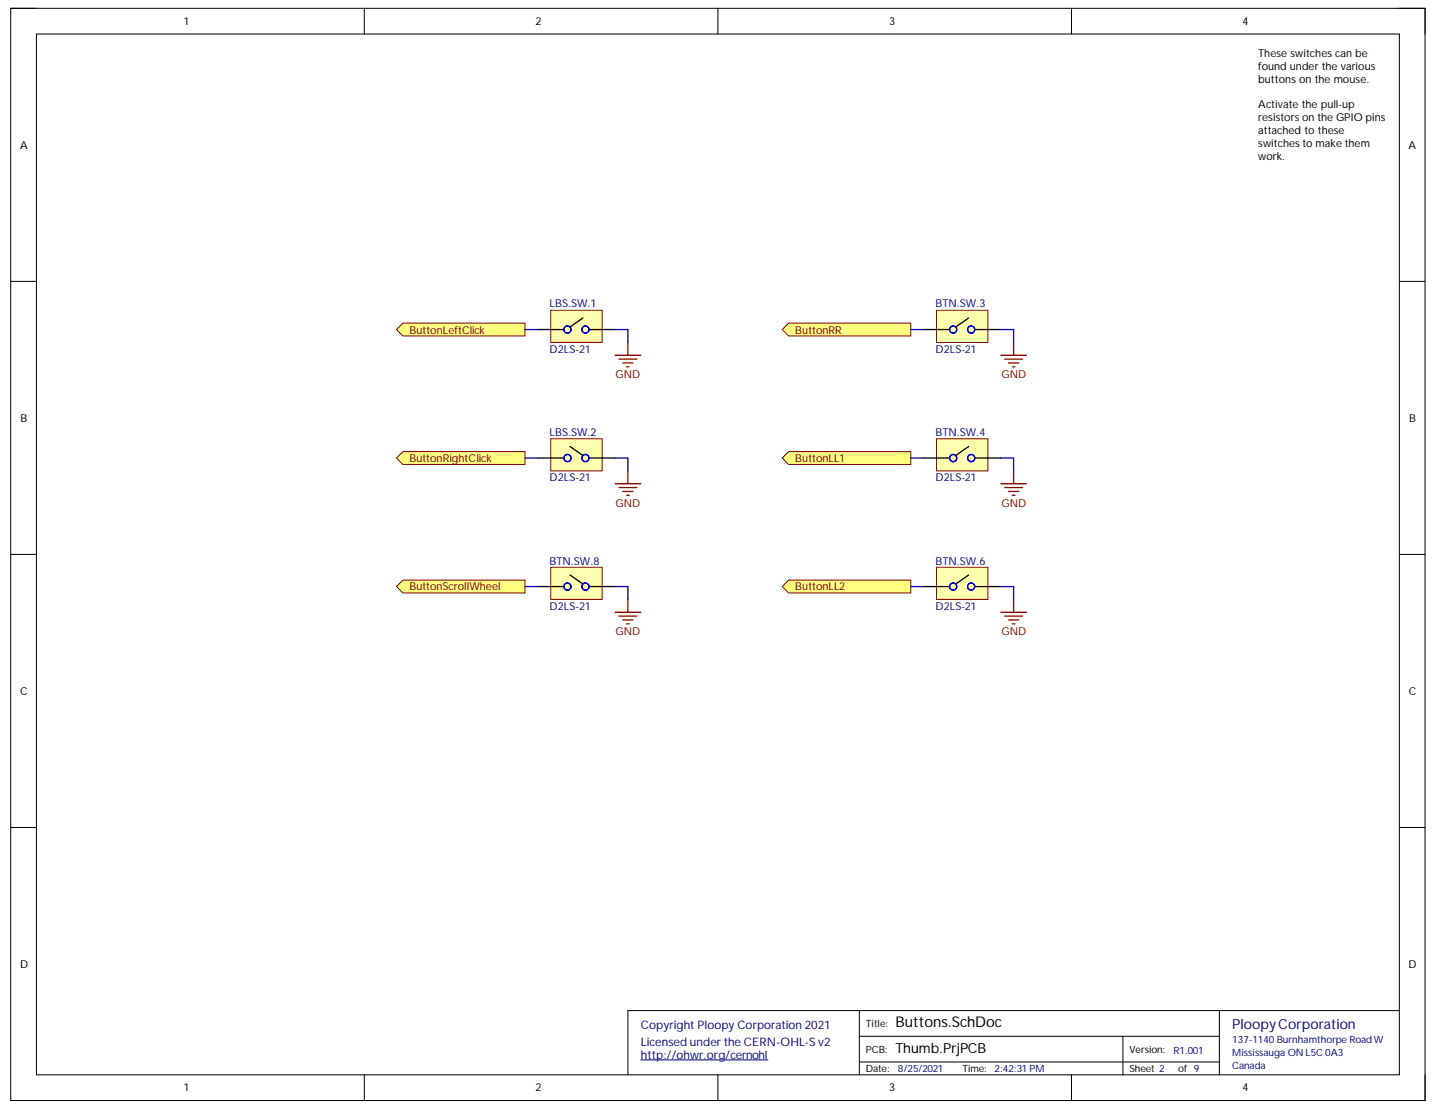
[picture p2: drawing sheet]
<svg xmlns="http://www.w3.org/2000/svg" width="279mm" height="216mm" viewBox="0 0 279 216" stroke-linecap="round" stroke-linejoin="round" font-family="sans-serif">
<path d="M2.1 1.6h275v212.5h-275z" fill="none" stroke="#000" stroke-width=".19"/>
<path d="M7.1 6.6h265v202.5h-265z" fill-rule="evenodd" fill="#fff"/>
<g fill="none" stroke="#000" stroke-width=".19">
<path d="M2.1 1.6h5M7.1 6.6h265v202.5h-265zM70.8 1.6v5M139.6 1.6v5M208.3 1.6v5M272.1 1.6h5v5M2.1 54.7h5M272.1 54.7h5M2.1 107.8h5M272.1 107.8h5M2.1 160.9h5M272.1 160.9h5"/>
<path d="M167.1 196.6v12.5M237.1 196.6v12.5M272.1 196.6h-150v12.5M70.8 209.1v5M139.6 209.1v5M167.1 201.6h70M167.1 206.6h70M208.3 209.1v5M218.3 201.6v7.5M277.1 209.1v5"/>
</g>
<path d="M124.6 206.2h24.7" fill="none" stroke="#000080" stroke-width=".19"/>
<path d="M107.1 60.4h10v6.2h-10z" fill-rule="evenodd" fill="#ffffb0"/>
<path d="M107.1 60.4h10v6.2h-10z" fill="none" stroke="#800000" stroke-width=".19"/>
<path d="M104.6 64.1h5M113.3 61.8l-2.5 1.8M114.6 64.1h5" fill="none" stroke="#000" stroke-width=".25"/>
<g fill="none" stroke="#00f" stroke-width=".25">
<circle cx="110.3" cy="64.1" r=".69"/>
<circle cx="113.8" cy="64.1" r=".69"/>
</g>
<path d="M107.1 85.3h10v6.3h-10z" fill-rule="evenodd" fill="#ffffb0"/>
<path d="M107.1 85.3h10v6.3h-10z" fill="none" stroke="#800000" stroke-width=".19"/>
<path d="M104.6 89.1h5M110.8 86.8l2.5 1.8M114.6 89.1h5" fill="none" stroke="#000" stroke-width=".25"/>
<g fill="none" stroke="#00f" stroke-width=".25">
<circle cx="110.3" cy="89.1" r=".69"/>
<circle cx="113.8" cy="89.1" r=".69"/>
</g>
<path d="M244.6 9.1h25v50h-25z" fill-rule="evenodd" fill="#fff"/>
<path d="M244.6 9.1h25v50h-25z" fill="none" stroke="#fff" stroke-width=".19"/>
<path d="M119.6 69.1h5M120.3 69.8h3.5M121.1 70.6h2M121.8 71.3h.5M122.1 66.6v2.5M119.6 94.1h5M120.3 94.8h3.5M121.1 95.6h2M121.8 96.3h.5M122.1 91.6v2.5" fill="none" stroke="#800000" stroke-width=".25"/>
<path d="M78.3 62.8h23.8v2.5h-23.8l-1.2-1.2z" fill-rule="evenodd" fill="#ffff80"/>
<path d="M78.3 62.8h23.8v2.5h-23.8l-1.2-1.2z" fill="none" stroke="#800000" stroke-width=".19"/>
<path d="M77.1 89.1l1.2-1.3h23.8v2.5h-23.8z" fill-rule="evenodd" fill="#ffff80"/>
<path d="M77.1 89.1l1.2-1.3h23.8v2.5h-23.8z" fill="none" stroke="#800000" stroke-width=".19"/>
<path d="M78.3 112.8h23.8v2.5h-23.8l-1.2-1.2z" fill-rule="evenodd" fill="#ffff80"/>
<path d="M78.3 112.8h23.8v2.5h-23.8l-1.2-1.2z" fill="none" stroke="#800000" stroke-width=".19"/>
<path d="M152.1 89.1l1.2-1.3h23.8v2.5h-23.8z" fill-rule="evenodd" fill="#ffff80"/>
<path d="M152.1 89.1l1.2-1.3h23.8v2.5h-23.8z" fill="none" stroke="#800000" stroke-width=".19"/>
<path d="M152.1 64.1l1.2-1.2h23.8v2.4h-23.8z" fill-rule="evenodd" fill="#ffff80"/>
<path d="M152.1 64.1l1.2-1.2h23.8v2.4h-23.8z" fill="none" stroke="#800000" stroke-width=".19"/>
<path d="M153.3 112.8h23.8v2.5h-23.8l-1.2-1.2z" fill-rule="evenodd" fill="#ffff80"/>
<path d="M153.3 112.8h23.8v2.5h-23.8l-1.2-1.2z" fill="none" stroke="#800000" stroke-width=".19"/>
<path d="M182.1 110.3h10v6.3h-10z" fill-rule="evenodd" fill="#ffffb0"/>
<path d="M182.1 110.3h10v6.3h-10z" fill="none" stroke="#800000" stroke-width=".19"/>
<path d="M179.6 114.1h5M188.3 111.8l-2.5 1.8M189.6 114.1h5" fill="none" stroke="#000" stroke-width=".25"/>
<g fill="none" stroke="#00f" stroke-width=".25">
<circle cx="185.3" cy="114.1" r=".69"/>
<circle cx="188.8" cy="114.1" r=".69"/>
</g>
<path d="M194.6 119.1h5M195.3 119.8h3.5M197.1 116.6v2.5M196.1 120.6h2M196.8 121.3h.5" fill="none" stroke="#800000" stroke-width=".25"/>
<path d="M107.1 110.3h10v6.3h-10z" fill-rule="evenodd" fill="#ffffb0"/>
<path d="M107.1 110.3h10v6.3h-10z" fill="none" stroke="#800000" stroke-width=".19"/>
<path d="M104.6 114.1h5M110.8 111.8l2.5 1.8M114.6 114.1h5" fill="none" stroke="#000" stroke-width=".25"/>
<g fill="none" stroke="#00f" stroke-width=".25">
<circle cx="110.3" cy="114.1" r=".69"/>
<circle cx="113.8" cy="114.1" r=".69"/>
</g>
<path d="M119.6 119.1h5M120.3 119.8h3.5M122.1 116.6v2.5M121.1 120.6h2M121.8 121.3h.5" fill="none" stroke="#800000" stroke-width=".25"/>
<path d="M182.1 60.4h10v6.2h-10z" fill-rule="evenodd" fill="#ffffb0"/>
<path d="M182.1 60.4h10v6.2h-10z" fill="none" stroke="#800000" stroke-width=".19"/>
<path d="M179.6 64.1h5M188.3 61.8l-2.5 1.8M189.6 64.1h5" fill="none" stroke="#000" stroke-width=".25"/>
<g fill="none" stroke="#00f" stroke-width=".25">
<circle cx="185.3" cy="64.1" r=".69"/>
<circle cx="188.8" cy="64.1" r=".69"/>
</g>
<path d="M194.6 69.1h5M195.3 69.8h3.5M196.1 70.6h2M196.8 71.4h.5M197.1 66.6v2.5" fill="none" stroke="#800000" stroke-width=".25"/>
<path d="M182.1 85.3h10v6.3h-10z" fill-rule="evenodd" fill="#ffffb0"/>
<path d="M182.1 85.3h10v6.3h-10z" fill="none" stroke="#800000" stroke-width=".19"/>
<path d="M179.6 89.1h5M188.3 86.8l-2.5 1.8M189.6 89.1h5" fill="none" stroke="#000" stroke-width=".25"/>
<g fill="none" stroke="#00f" stroke-width=".25">
<circle cx="185.3" cy="89.1" r=".69"/>
<circle cx="188.8" cy="89.1" r=".69"/>
</g>
<path d="M194.6 94.1h5M195.3 94.8h3.5M196.1 95.6h2M196.8 96.3h.5M197.1 91.6v2.5" fill="none" stroke="#800000" stroke-width=".25"/>
<path d="M102.1 64.1h2.5M119.6 64.1h2.5v2.5M177.1 64.1h2.5M194.6 64.1h2.5v2.5M102.1 89.1h2.5M119.6 89.1h2.5v2.5M177.1 89.1h2.5M194.6 89.1h2.5v2.5M102.1 114.1h2.5M119.6 114.1h2.5v2.5M177.1 114.1h2.5M194.6 114.1h2.5v2.5" fill="none" stroke="#000080" stroke-width=".25"/>
<text font-size="2.9" x="174.1" y="199.8">Buttons.SchDoc</text>
<text font-size="2.7" fill="#000080" x="239.6" y="200.1">PloopyCorporation</text>
<text font-size="2.7" x="174.1" y="204.8">Thumb.PrjPCB</text>
<g font-size="2.3" fill="#000080">
<text x="124.6" y="200.2">Copyright Ploopy Corporation 2021</text>
<text x="124.6" y="203.4">Licensed underthe CERN-OHL-S v2</text>
<text x="124.6" y="205.9">http://ohwr.org/cernohl</text>
</g>
<g font-size="2.1">
<text x="35.7" y="4.8">1</text>
<text x="104.1" y="4.8">2</text>
<text x="172.9" y="4.8">3</text>
<text x="241.6" y="4.8">4</text>
<text x="244.6" y="11.1">These switches can be</text>
<text x="244.6" y="13.6">found under the various</text>
<text x="244.6" y="16.1">buttons on the mouse.</text>
<text x="244.6" y="21.1">Activate the pull-up</text>
<text x="244.6" y="23.6">resistorson the GPIO pins</text>
<text x="3.9" y="28.9">A</text>
<text x="244.6" y="26.1">attached to these</text>
<text x="244.6" y="28.6">switchesto make them</text>
<text x="273.8" y="28.9">A</text>
<text x="244.6" y="31.1">work.</text>
<text x="4" y="82">B</text>
<text x="274" y="82">B</text>
<text x="3.9" y="135.2">C</text>
<text x="273.9" y="135.2">C</text>
<text x="3.9" y="188.3">D</text>
<text x="273.8" y="188.3">D</text>
<text x="35.7" y="212.3">1</text>
<text x="104.1" y="212.3">2</text>
<text x="172.9" y="212.3">3</text>
<text x="241.6" y="212.3">4</text>
</g>
<g font-size="2.1" fill="#000080">
<text x="106.8" y="59.8">LBS.SW.1</text>
<text x="181.9" y="59.8">BTN.SW.3</text>
<text x="106.8" y="68.6">D2LS-21</text>
<text x="181.9" y="68.6">D2LS-21</text>
<text x="106.8" y="84.8">LBS.SW.2</text>
<text x="181.9" y="84.8">BTN.SW.4</text>
<text x="106.8" y="93.5">D2LS-21</text>
<text x="181.9" y="93.5">D2LS-21</text>
<text x="106.8" y="109.9">BTN.SW.8</text>
<text x="181.9" y="109.9">BTN.SW.6</text>
<text x="106.8" y="118.6">D2LS-21</text>
<text x="181.9" y="118.6">D2LS-21</text>
</g>
<g font-size="2.1" fill="#800000">
<text x="79.6" y="64.9">ButtonLeftClick</text>
<text x="154.6" y="64.9">ButtonRR</text>
<text x="119.7" y="73.6">GND</text>
<text x="194.7" y="73.6">GND</text>
<text x="79.6" y="89.8">ButtonRightClick</text>
<text x="154.6" y="89.8">ButtonLL1</text>
<text x="119.7" y="98.6">GND</text>
<text x="194.7" y="98.6">GND</text>
<text x="79.6" y="114.9">ButtonScrollWheel</text>
<text x="154.6" y="114.9">ButtonLL2</text>
<text x="119.7" y="123.6">GND</text>
<text x="194.7" y="123.6">GND</text>
</g>
<g font-size="1.9">
<text x="168.3" y="199.9">Title:</text>
<text x="168.3" y="208.6">Date:</text>
<text x="168.3" y="204.8">PCB:</text>
<text x="187.1" y="208.6">Time:</text>
<text x="219.6" y="204.8">Version:</text>
<text x="219.6" y="208.6">Sheet 2</text>
<text x="229.1" y="208.6">of 9</text>
</g>
<g font-size="1.9" fill="#000080">
<text x="239.6" y="202.9">137-1140Burnhamthorpe Road W</text>
<text x="174.6" y="208.6">8/25/2021</text>
<text x="193.4" y="208.6">2:42:31 PM</text>
<text x="228.1" y="205.1">R1.001</text>
<text x="239.6" y="205.3">Mississauga ON L5C 0A3</text>
<text x="239.6" y="207.9">Canada</text>
</g>
</svg>
